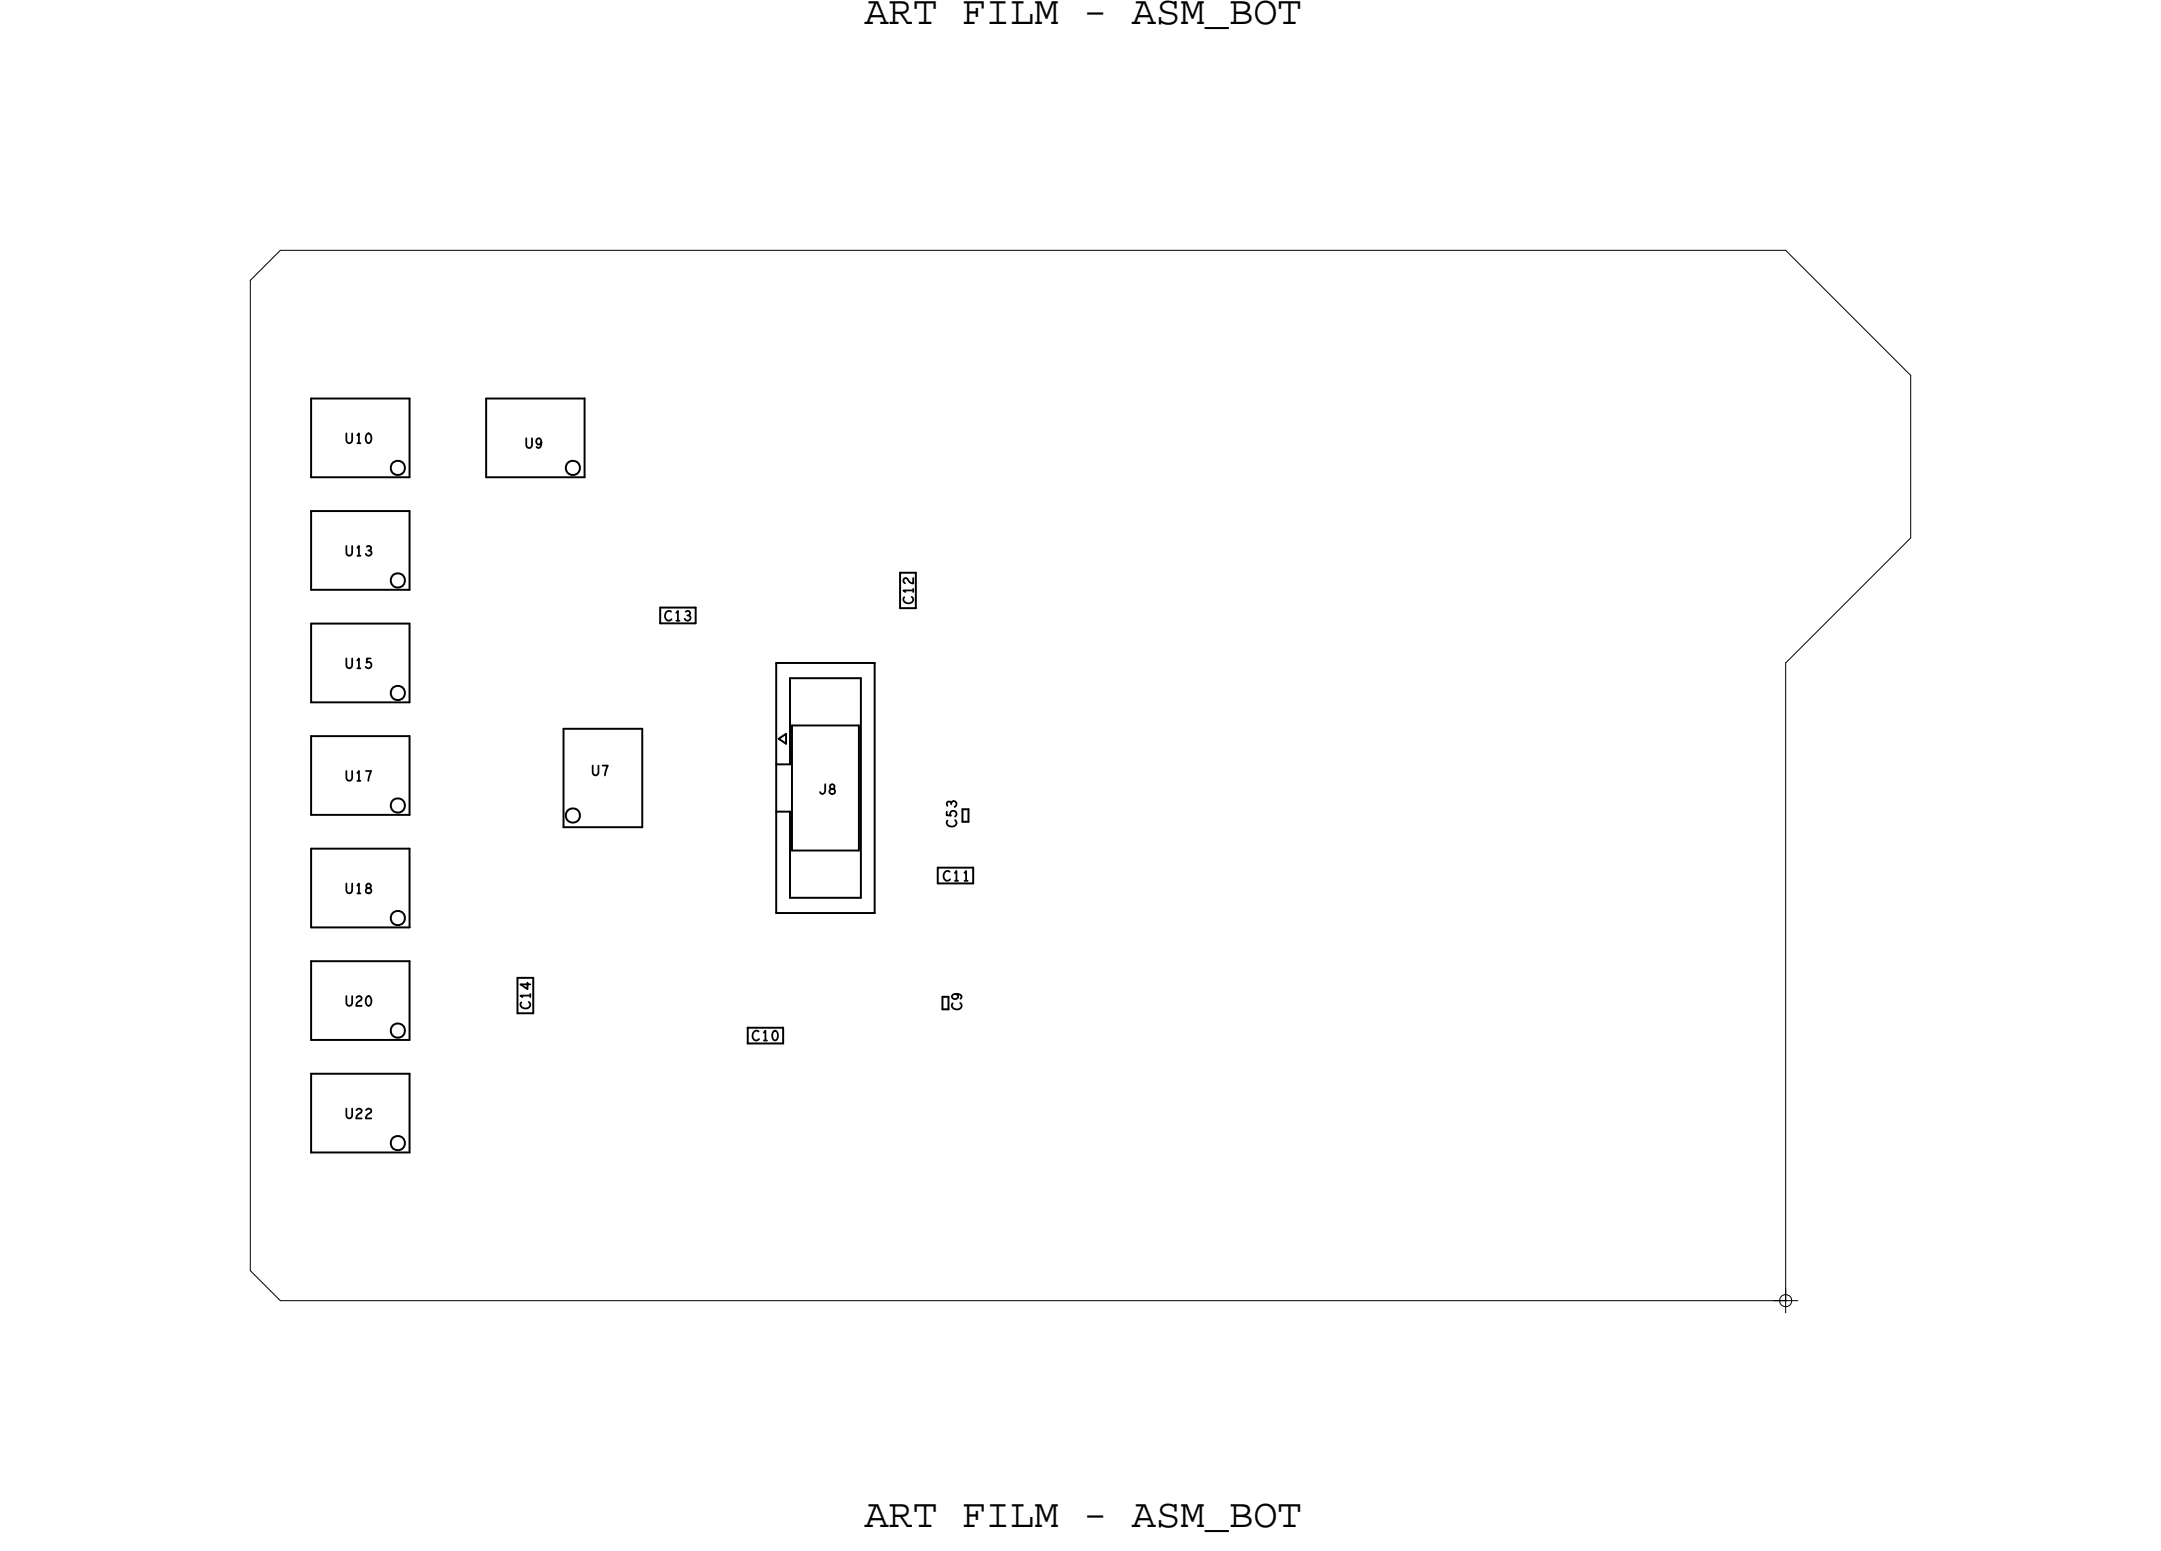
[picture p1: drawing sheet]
<svg xmlns="http://www.w3.org/2000/svg" width="110mm" height="79mm" viewBox="0 0 110 79" stroke-linecap="round" stroke-linejoin="round" font-family="sans-serif">
<!-- layer: Board Outline -->
<path d="M12.7 14.2l1.5-1.5zM12.7 14.2v50.3zM14.2 12.7h76.5zM90.7 12.7l6.3 6.4zM97 19.1v8.2zM90.7 33.7v32.4zM97 27.3l-6.3 6.4zM12.7 64.5l1.5 1.6zM14.2 66.1h76.5z" fill="none" stroke="#000" stroke-width=".05"/>
<!-- layer: Components -->
<g fill="none" stroke="#000" stroke-width=".1">
<path d="M15.8 37.4h5zM15.8 31.7h5zM15.8 26h5zM15.8 20.2h5zM15.8 37.4v4zM15.8 31.7v4zM15.8 35.7h5zM15.8 26v4zM15.8 30h5zM15.8 20.2v4zM15.8 24.2h5zM19.9 34.9l.3-.1 .3 .1 .1 .3-.1 .2-.3 .2-.3-.2-.1-.2z"/>
<path d="M19.9 29.2l.3-.1 .3 .1 .1 .3-.1 .2-.3 .1-.3-.1-.1-.2zM19.9 23.5l.3-.1 .3 .1 .1 .3-.1 .2-.3 .1-.3-.1-.1-.2zM20.8 37.4v4zM20.8 31.7v4zM20.8 26v4zM20.8 20.2v4zM24.7 20.2h5zM24.7 20.2v4zM24.7 24.2h5zM28.6 37h4zM28.6 37v5zM28.8 23.5l.3-.1 .3 .1 .1 .3-.1 .2-.3 .1-.3-.1-.1-.2z"/>
<path d="M29.7 20.2v4zM32.6 37v5zM33.5 31.7h1.8zM33.5 30.9v.8zM33.5 30.9h1.8zM35.3 30.9v.8zM39.4 33.7v12.7zM39.4 38.8h.7zM39.4 33.7h5zM39.5 37.5l.4-.2zM39.5 37.5l.4 .3zM39.9 37.3v.5z"/>
<path d="M40.1 34.4h3.6zM40.1 34.4v4.4zM40.2 36.8v6.4zM40.2 36.8h3.4zM43.6 36.8v6.4zM43.7 34.4v11.2zM44.4 33.7v12.7zM45.7 29.1h.8zM45.7 30.9h.8zM45.7 29.1v1.8zM46.5 29.1v1.8zM15.8 54.5h5z"/>
<path d="M15.8 48.8h5zM15.8 43.1h5zM15.8 54.5v4zM15.8 58.5h5zM15.8 48.8v4zM15.8 52.8h5zM15.8 43.1v4zM15.8 47.1h5zM15.8 41.4h5zM19.9 57.8l.3-.1 .3 .1 .1 .3-.1 .2-.3 .1-.3-.1-.1-.2zM19.9 52.1l.3-.1 .3 .1 .1 .2-.1 .3-.3 .1-.3-.1-.1-.3zM19.9 46.4l.3-.1 .3 .1 .1 .2-.1 .3-.3 .1-.3-.1-.1-.3z"/>
<path d="M19.9 40.7l.3-.2 .3 .2 .1 .2-.1 .3-.3 .1-.3-.1-.1-.3zM20.8 54.5v4zM20.8 48.8v4zM20.8 43.1v4zM26.3 49.7h.8zM26.3 51.5h.8zM26.3 49.7v1.8zM27.1 49.7v1.8zM28.6 42h4zM28.8 41.2l.3-.1 .3 .1 .1 .2-.1 .3-.3 .1-.3-.1-.1-.3zM38 52.2v.8zM38 53h1.8z"/>
<path d="M38 52.2h1.8zM39.4 46.4h5zM39.4 41.2h.7zM39.8 52.2v.8zM40.1 45.6h3.6zM40.1 41.2v4.4zM40.2 43.2h3.4zM47.6 44.9h1.8zM47.6 44.1v.8zM47.6 44.1h1.8zM47.9 51.3h.3zM47.9 50.6h.3z"/>
<path d="M47.9 50.6v.7zM48.2 50.6v.7zM48.9 41.7h.3zM48.9 41.1h.3zM48.9 41.1v.6zM49.2 41.1v.6zM49.4 44.1v.8z"/>
</g>
<!-- layer: Text -->
<g fill="none" stroke="#000" stroke-width=".09">
<path d="M17.6 22v.4l.1 .1 .2-.1v-.4M17.6 27.7v.4l.1 .1 .2-.1v-.4M17.6 33.4v.4l.1 .1 .2-.1v-.4M17.6 39.2v.3l.1 .2 .2-.2v-.3M18.1 22.1l.1-.1v.5M18.1 27.8l.1-.1v.5M18.1 33.5l.1-.1v.5M18.1 39.3l.1-.1v.5M18.1 22.5h.2M18.1 33.9h.2M18.1 39.7h.2M18.6 39.2h.3l-.2 .5"/>
<path d="M18.6 27.8a.12 .12 0 0 1 .2 0 .12 .12 0 0 1 0 .2M18.7 22a.24 .24 0 0 1 .2 .3 .24 .24 0 0 1-.2 .2 .34 .34 0 0 1 0-.5zM18.8 33.4h-.2v.3a.16 .16 0 0 1 .2 0 .16 .16 0 0 1 0 .2 .16 .16 0 0 1-.2 0M26.7 22.3v.3l.2 .2 .1-.2v-.3M27.5 22.4v.1a.15 .15 0 0 1-.3 0 .14 .14 0 0 1 .1-.2 .14 .14 0 0 1 .2 .1l-.1 .3h-.1M30.1 38.9v.3l.1 .2 .2-.2v-.3M30.6 38.9h.3l-.2 .5M34.1 31.1a.22 .22 0 0 0-.3 .2 .22 .22 0 0 0 .3 .1M34.3 31.1l.1-.1v.5M34.8 31.1a.12 .12 0 0 1 .2 0 .12 .12 0 0 1 0 .2M41.9 39.8v.4l-.1 .1-.2-.1M42.2 39.9v.1a.2 .2 0 0 1 .2 .1 .2 .2 0 0 1 0 .2 .16 .16 0 0 1-.3-.1 .15 .15 0 0 1 .2-.2l.1-.1z"/>
<path d="M46.3 30.3a.22 .22 0 0 1-.2 .4 .22 .22 0 0 1-.2-.4M46.4 29.4v.2l-.3-.2a.13 .13 0 0 0-.2 0 .13 .13 0 0 0 .1 .2M46.4 30h-.5l.1 .1M46.4 29.9v.2M17.6 44.9v.3l.1 .2 .2-.2v-.3M17.6 50.6v.3l.1 .2 .2-.2v-.3M17.6 56.3v.4l.1 .1 .2-.1v-.4M18.1 50.7a.13 .13 0 0 1 .2-.1 .13 .13 0 0 1 0 .2l-.2 .3h.3M18.1 56.4a.13 .13 0 0 1 .2-.1 .13 .13 0 0 1 0 .2l-.2 .3h.3M18.1 45l.1-.1v.5M18.1 45.4h.2M18.6 56.4a.13 .13 0 0 1 .2-.1 .13 .13 0 0 1 0 .2l-.2 .3h.3"/>
<path d="M18.6 44.9v.1a.2 .2 0 0 1 .2 .1 .2 .2 0 0 1 0 .2 .15 .15 0 0 1-.2-.1 .15 .15 0 0 1 .2-.1v-.2zM18.7 50.6a.24 .24 0 0 1 .2 .2 .24 .24 0 0 1-.2 .3 .34 .34 0 0 1 0-.5zM26.8 49.9v.3l-.4-.2h.5M26.9 50.9a.22 .22 0 0 1-.2 .3 .22 .22 0 0 1-.2-.3M26.9 50.6h-.5h.1M26.9 50.5v.1M38.5 52.4a.22 .22 0 0 0-.3 .2 .22 .22 0 0 0 .4 .2M38.8 52.4l.1-.1v.5M38.8 52.8h.2M39.3 52.4a.24 .24 0 0 1 .2 .2 .24 .24 0 0 1-.2 .2 .34 .34 0 0 1 0-.4zM48.1 41.2v.2h.2a.16 .16 0 0 1 0-.2 .16 .16 0 0 1 .3 0 .16 .16 0 0 1-.1 .3M48.2 44.3a.22 .22 0 0 0-.3 .2 .22 .22 0 0 0 .4 .2"/>
<path d="M48.3 40.8a.15 .15 0 0 1 .1-.1 .15 .15 0 0 1 .2 .1 .15 .15 0 0 1-.1 .2M48.3 40.8a.12 .12 0 0 0-.2-.1 .12 .12 0 0 0 0 .2M48.5 44.3l.1-.1v.5M48.5 41.6a.22 .22 0 0 1-.2 .4 .22 .22 0 0 1-.2-.3M48.5 50.5h.1a.14 .14 0 0 1 0 .2 .14 .14 0 0 1-.2-.1 .14 .14 0 0 1 .1-.1l.3 .1v.1M48.8 50.9a.22 .22 0 0 1-.2 .4 .22 .22 0 0 1-.2-.3M49 44.3l.1-.1v.5"/>
</g>
<!-- layer: Drawing Origin -->
<path d="M90.1 66.1h1.2M90.5 65.8l.2-.1 .2 .1 .1 .3-.1 .2-.2 .1-.2-.1-.1-.2zM90.7 65.4v1.3" fill="none" stroke="#000" stroke-width=".05"/>
<g font-size="2.1">
<text x="43.9" y="1.2">ART FILM - ASM_BOT</text>
<text x="43.9" y="77.5">ART FILM - ASM_BOT</text>
</g>
<g font-size=".5">
<text x="17.5" y="28.2">U13</text>
<text x="33.7" y="31.5">C13</text>
<text x="47.9" y="44.7">C11</text>
</g>
</svg>
